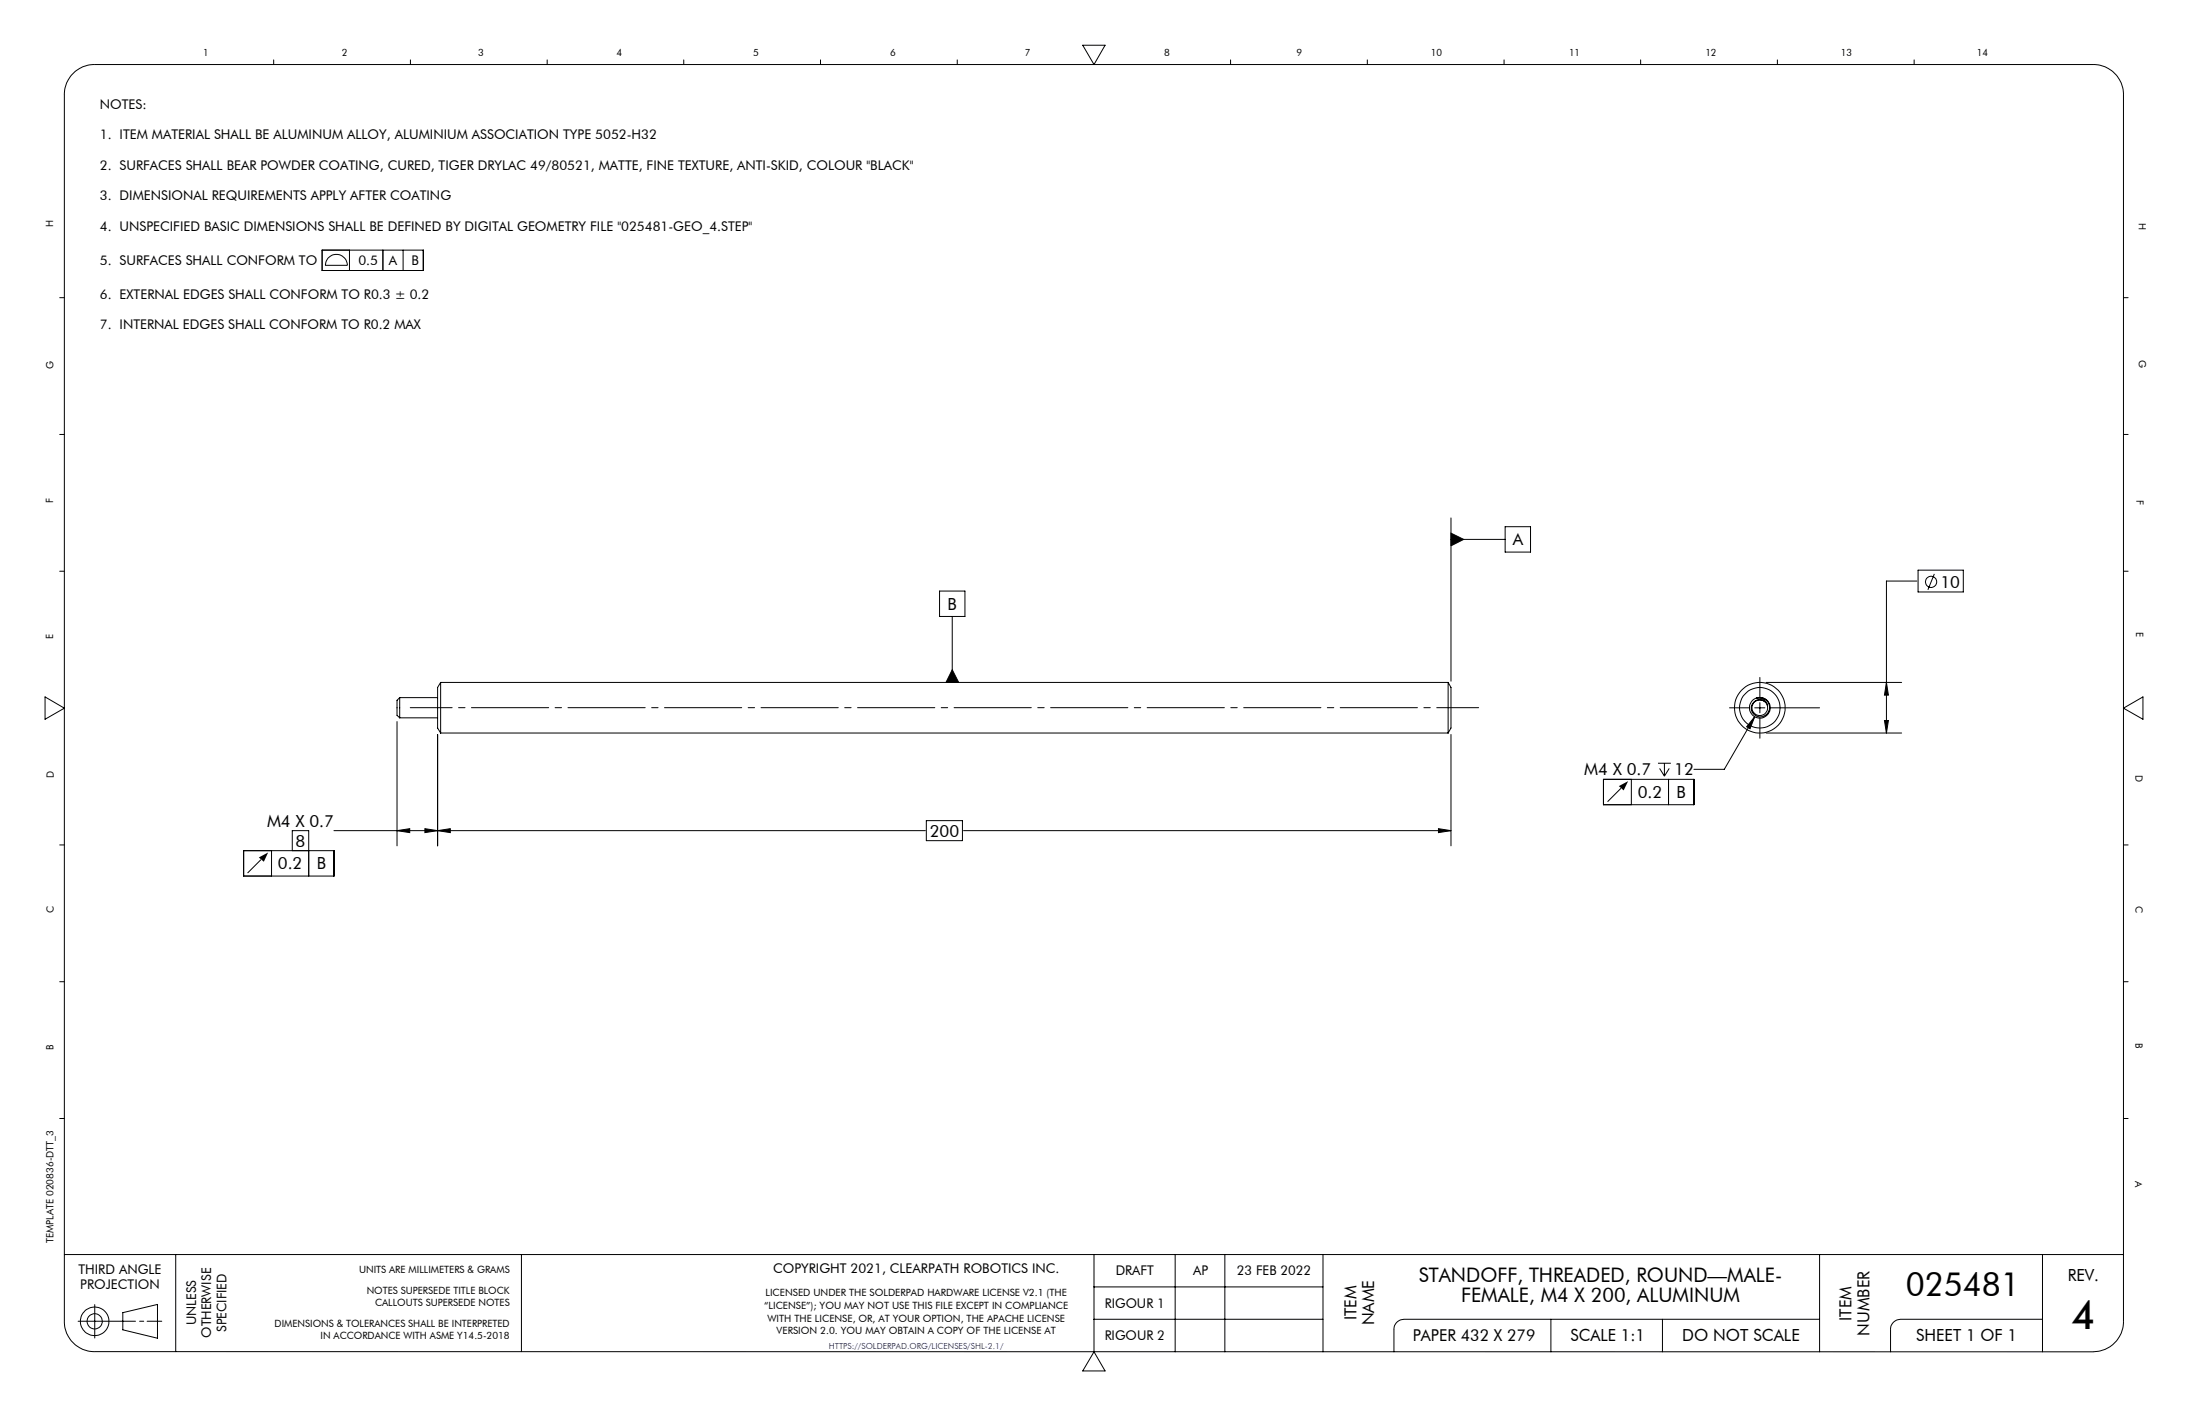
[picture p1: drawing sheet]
<svg xmlns="http://www.w3.org/2000/svg" width="432mm" height="279mm" viewBox="0 0 432 279" stroke-linecap="round" stroke-linejoin="round" font-family="sans-serif">
<g fill="none" stroke="#000" stroke-width=".2">
<path d="M14.3 14.6a5.7 5.7 0 0 1 4.4-1.9h394.4a6 6 0 0 1 6 6v242a6 6 0 0 1-6 6h-394.4a6 6 0 0 1-6-6v-242a5.9 5.9 0 0 1 1.6-4.1zM54 11.8v.9M81 11.8v.9M108 11.8v.9M134.9 11.8v.9M161.9 11.8v.9M188.9 11.8v.9M213.7 8.9h4.4l-2.2 3.8zM242.9 11.8v.9M269.8 11.8v.9M296.8 11.8v.9M323.8 11.8v.9"/>
<path d="M350.8 11.8v.9M377.8 11.8v.9M11.8 58.7h.9M63.6 49.4h19.9v4h-19.9zM64.8 50.8a2.16 2.16 0 0 1 2.4-.5 2.16 2.16 0 0 1 1.3 2.1h-4.3a2.32 2.32 0 0 1 .6-1.6zM69 49.4v4M75.6 49.4v4M79.6 49.4v4M419.1 58.7h.9M11.8 85.7h.9M419.1 85.7h.9M11.8 112.7h.9"/>
<path d="M185.4 116.6h5v5h-5zM286.3 105.2l2.6 1.2-2.6 1.3zM286.3 106.4h10.7M286.3 102.2v32.2M297 103.9h5v5h-5zM378.3 114.7h-6v29.9M378.5 112.5h9v4.3h-9zM381.7 113.2l-1.2 3.2M419.1 112.7h.9M8.9 137.5l3.8 2.2-3.8 2.2zM78.9 137.7l-.5 .5v2.9l.5 .5M78.9 137.7v3.9"/>
<path d="M78.9 137.7h7.5M87 134.7l-.6 .9v8.1l.6 .9M87 134.7v9.9M87 134.7h198.8M187.9 121.6v13.1M187.9 132.2l1.3 2.5h-2.5zM285.8 134.7v9.9M285.8 134.7l.5 .9v8.1l-.5 .9M341.3 139.7h4M346.3 139.7h2M346.6 137.8a1.89 1.89 0 0 1 2.6 1.7 1.89 1.89 0 0 1-2.5 1.8 1.67 1.67 0 0 1-.6-2.8 1.67 1.67 0 0 1 2.7 .9 1.78 1.78 0 0 0-2.2-1.6zM347.3 133.7v4"/>
<path d="M347.3 138.6v2.1M347.9 138.3a1.54 1.54 0 0 0-2.1 1 1.54 1.54 0 0 0 1.5 1.9 1.54 1.54 0 0 0 1.5-1.8M348.1 138.4l.2 .1M348.5 134.7h26.8M349.3 139.7h9.8M372.3 134.7l.4 2.5h-.8zM419.1 139.7l3.8-2.2v4.4zM78.4 142.4v24.5M78.9 141.6h7.5M86.4 144.9v22M87 144.6h198.8M286.3 144.9v22"/>
<path d="M316.4 153.8h17.9v5h-17.9zM319.9 155.5l-2.6 2.7M321.9 153.8v5M327.2 150.6h2.5M327.5 151.6l1 1.5M328.5 150.6v2.5M329.3 153.8v5M329.4 151.6l-.9 1.5M346.3 141.4l-.9 2.4-.7-.4zM346.3 141.4l-6 10.4h-6M347.3 141.6v4.1M348.5 144.6h26.8"/>
<path d="M371.9 142.2h.8l-.4 2.4zM11.8 166.7h.9M48.1 167.9h17.8v5h-17.8zM51.5 169.6l-2.6 2.7M53.6 167.9v5M57.7 167.9v-4h3.2v9M65.9 163.9h116.7M78.4 163.9l2.5-.4v.8zM83.9 163.5l2.5 .4-2.5 .4zM86.4 163.9l2.5-.4v.8zM182.8 161.9h7.1v4h-7.1zM190.1 163.9h96.2"/>
<path d="M283.9 163.5l2.4 .4-2.4 .4zM419.1 166.7h.9M11.8 193.7h.9M419.1 193.7h.9M11.8 220.7h.9M419.1 220.7h.9M12.7 247.5h406.4M18.7 257.4v6.6M24.2 259l6.9-1.6v6.7l-6.9-1.7zM34.7 247.5v19.2M102.9 247.5v19.2M215.9 247.5v19.2"/>
<path d="M215.9 253.9h45.2M231.9 247.5v19.2M241.7 247.5v19.2M261.1 247.5v19.2M359.1 247.5v19.2M403.1 247.5v19.2M15.4 260.7h11.3M27.6 260.7h.8M29 260.7h2.9M215.9 260.3h45.2M215.9 266.7l2.2 3.8h-4.4zM306.1 260.3v6.4"/>
<path d="M328.1 260.3v6.4M359.1 260.3h-82a1.98 1.98 0 0 0-2 2v4.4M403.1 260.3h-28a1.98 1.98 0 0 0-2 2v4.4"/>
<circle cx="381.1" cy="114.8" r="1.1"/>
<circle cx="347.3" cy="139.7" r="4"/>
<circle cx="347.3" cy="139.6" r="5"/>
<circle cx="347.3" cy="139.7" r="2.05"/>
<circle cx="18.7" cy="260.7" r="1.5"/>
<circle cx="18.7" cy="260.7" r="2.82"/>
</g>
<g fill="#000">
<path d="M319.5 155.1l1.8-1-.9 1.9zM51.1 169.2l1.8-1-.8 1.8z"/>
<path d="M286.3 105.2l2.6 1.2-2.6 1.3zM187.9 132.2l1.3 2.5h-2.5z"/>
<path d="M283.9 163.5l2.4 .4-2.4 .4zM86.4 163.9l2.5-.4v.8zM83.9 163.5l2.5 .4-2.5 .4zM78.4 163.9l2.5-.4v.8zM372.3 134.7l.4 2.5h-.8zM371.9 142.2h.8l-.4 2.4zM346.3 141.4l-1.6 2 .7 .4z"/>
</g>
<path d="M291.8 139.6h-210.8" fill="none" stroke="#000" stroke-width=".2" stroke-dasharray="15.2 1.3 1.3 1.3" stroke-dashoffset="7"/>
<text font-size="7.9" x="408.8" y="262.3">4</text>
<text font-size="6.6" x="376.1" y="255.8">025481</text>
<g font-size="3.9">
<text x="280" y="253">STANDOFF, THREADED, ROUND—MALE-</text>
<text x="288.3" y="257">FEMALE, M4 X 200, ALUMINUM</text>
</g>
<g font-size="3.3">
<text x="298.5" y="107.6">A</text>
<text x="382.9" y="116">10</text>
<text x="187" y="120.3">B</text>
<text x="312.7" y="153">M4 X 0.7</text>
<text x="330.4" y="153">12</text>
<text x="323.2" y="157.4">0.2</text>
<text x="330.9" y="157.4">B</text>
<text x="52.7" y="163.1">M4 X 0.7</text>
<text x="58.3" y="167">8</text>
<text x="183.5" y="165.1">200</text>
<text x="54.8" y="171.5">0.2</text>
<text x="62.5" y="171.5">B</text>
<text x="408.1" y="252.7">REV.</text>
<text x="267.7" y="260.5" transform="rotate(-90 267.7 260.5)">ITEM</text>
<text x="271.2" y="261.5" transform="rotate(-90 271.2 261.5)">NAME</text>
<text x="365.4" y="260.6" transform="rotate(-90 365.4 260.6)">ITEM</text>
<text x="368.9" y="263.5" transform="rotate(-90 368.9 263.5)">NUMBER</text>
<text x="309.9" y="264.6">SCALE 1:1</text>
<text x="332" y="264.6">DO NOT SCALE</text>
<text x="378.2" y="264.6">SHEET 1 OF 1</text>
</g>
<text font-size="3.2" x="278.8" y="264.6">PAPER 432 X 279</text>
<g font-size="2.6">
<text x="19.7" y="21.5">NOTES:</text>
<text x="19.7" y="27.5">1. ITEM MATERIAL SHALL BE ALUMINUM ALLOY, ALUMINIUM ASSOCIATION TYPE 5052-H32</text>
<text x="19.7" y="33.5">2. SURFACES SHALL BEAR POWDER COATING, CURED, TIGER DRYLAC 49/80521, MATTE, FINE TEXTURE, ANTI-SKID, COLOUR &quot;BLACK&quot;</text>
<text x="19.7" y="39.5">3. DIMENSIONAL REQUIREMENTS APPLY AFTER COATING</text>
<text x="19.7" y="45.5">4. UNSPECIFIED BASIC DIMENSIONS SHALL BE DEFINED BY DIGITAL GEOMETRY FILE &quot;025481-GEO_4.STEP&quot;</text>
<text x="19.7" y="52.3">5. SURFACES SHALL CONFORM TO</text>
<text x="70.7" y="52.3">0.5</text>
<text x="76.7" y="52.3">A</text>
<text x="81.2" y="52.3">B</text>
<text x="19.7" y="58.9">6. EXTERNAL EDGES SHALL CONFORM TO R0.3 ± 0.2</text>
<text x="19.7" y="64.9">7. INTERNAL EDGES SHALL CONFORM TO R0.2 MAX</text>
<text x="15.5" y="251.4">THIRD ANGLE</text>
<text x="152.6" y="251.2">COPYRIGHT 2021, CLEARPATH ROBOTICS INC.</text>
<text x="220.2" y="251.5">DRAFT</text>
<text x="235.5" y="251.5">AP</text>
<text x="244.1" y="251.5">23 FEB 2022</text>
<text x="15.8" y="254.4">PROJECTION</text>
<text x="38.7" y="261.5" transform="rotate(-90 38.7 261.5)">UNLESS</text>
<text x="41.7" y="264" transform="rotate(-90 41.7 264)">OTHERWISE</text>
<text x="44.7" y="262.8" transform="rotate(-90 44.7 262.8)">SPECIFIED</text>
<text x="218" y="258.1">RIGOUR 1</text>
<text x="218" y="264.4">RIGOUR 2</text>
</g>
<g font-size="2">
<text x="40.1" y="11">1</text>
<text x="67.5" y="11">2</text>
<text x="94.3" y="11">3</text>
<text x="121.7" y="11">4</text>
<text x="148.6" y="11">5</text>
<text x="175.7" y="11">6</text>
<text x="202.3" y="11">7</text>
<text x="229.7" y="11">8</text>
<text x="255.9" y="11">9</text>
<text x="282.4" y="11">10</text>
<text x="309.7" y="11">11</text>
<text x="336.6" y="11">12</text>
<text x="363.3" y="11">13</text>
<text x="390.1" y="11">14</text>
<text x="10.5" y="44.9" transform="rotate(-90 10.5 44.9)">H</text>
<text x="422.1" y="44.1" transform="rotate(90 422.1 44.1)">H</text>
<text x="422.1" y="71.1" transform="rotate(90 422.1 71.1)">G</text>
<text x="10.6" y="72.9" transform="rotate(-90 10.6 72.9)">G</text>
<text x="10.5" y="99.3" transform="rotate(-90 10.5 99.3)">F</text>
<text x="421.6" y="98.7" transform="rotate(90 421.6 98.7)">F</text>
<text x="421.6" y="124.6" transform="rotate(90 421.6 124.6)">E</text>
<text x="10.5" y="126.1" transform="rotate(-90 10.5 126.1)">E</text>
<text x="10.7" y="153.5" transform="rotate(-90 10.7 153.5)">D</text>
<text x="421.4" y="153" transform="rotate(90 421.4 153)">D</text>
<text x="421.4" y="178.8" transform="rotate(90 421.4 178.8)">C</text>
<text x="10.6" y="180.2" transform="rotate(-90 10.6 180.2)">C</text>
<text x="10.6" y="207.2" transform="rotate(-90 10.6 207.2)">B</text>
<text x="421.4" y="205.8" transform="rotate(90 421.4 205.8)">B</text>
<text x="421.4" y="233.1" transform="rotate(90 421.4 233.1)">A</text>
<text x="10.5" y="245.3" transform="rotate(-90 10.5 245.3)">TEMPLATE 020836-DTT_3</text>
<text x="70.9" y="251.2">UNITS ARE MILLIMETERS &amp; GRAMS</text>
<text x="72.4" y="255.2">NOTES SUPERSEDE TITLE BLOCK</text>
<text x="74" y="257.7">CALLOUTS SUPERSEDE NOTES</text>
<text x="151.1" y="255.8">LICENSED UNDER THE SOLDERPAD HARDWARE LICENSE V2.1 (THE</text>
<text x="54.2" y="261.7">DIMENSIONS &amp; TOLERANCES SHALL BE INTERPRETED</text>
<text x="150.8" y="258.3">“LICENSE”); YOU MAY NOT USE THIS FILE EXCEPT IN COMPLIANCE</text>
<text x="151.5" y="260.8">WITH THE LICENSE, OR, AT YOUR OPTION, THE APACHE LICENSE</text>
<text x="153.3" y="263.3">VERSION 2.0. YOU MAY OBTAIN A COPY OF THE LICENSE AT</text>
<text x="63.3" y="264.2">IN ACCORDANCE WITH ASME Y14.5-2018</text>
</g>
<text font-size="1.6" fill="#00f" x="163.6" y="266.1">HTTPS://SOLDERPAD.ORG/LICENSES/SHL-2.1/</text>
</svg>
